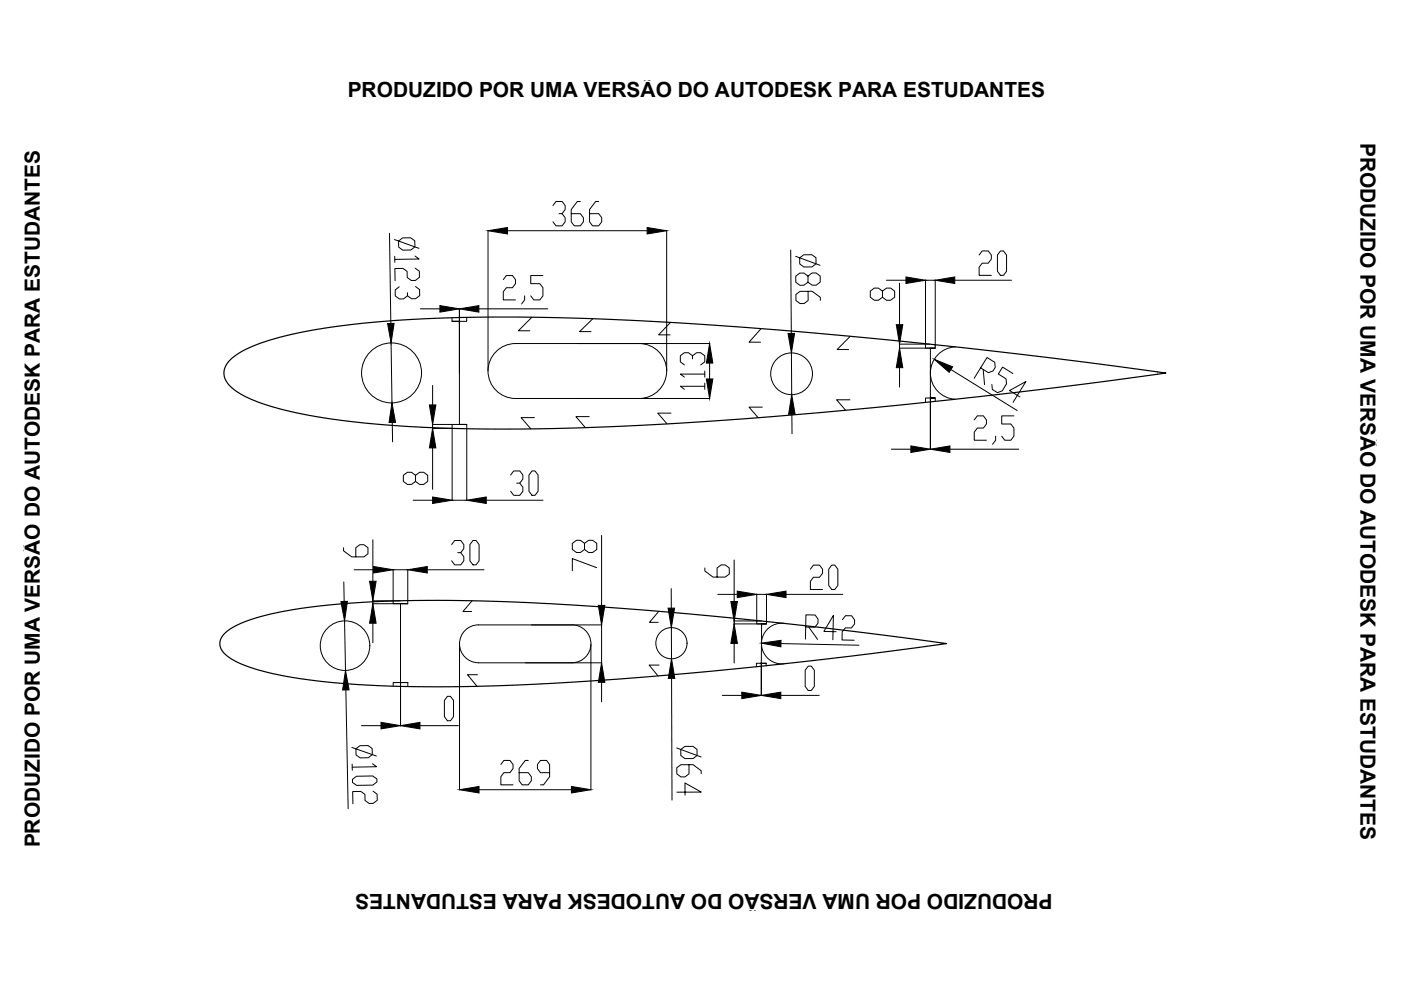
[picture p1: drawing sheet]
<svg xmlns="http://www.w3.org/2000/svg" width="297mm" height="210mm" viewBox="0 0 297 210" stroke-linecap="round" stroke-linejoin="round" font-family="sans-serif">
<!-- layer: 0 -->
<path d="M48.7 76.5a19.7 19.7 0 0 1 8.5-4.4 126.7 126.7 0 0 1 28-4.2 488.9 488.9 0 0 1 63 .8 1415.9 1415.9 0 0 1 99 10.4 1307.4 1307.4 0 0 1-117.9 11.4 366.3 366.3 0 0 1-55.1-1.2 77.3 77.3 0 0 1-21.5-4.9 9.1 9.1 0 0 1-4.9-4 3.5 3.5 0 0 1 .9-3.9zM47.6 134.3a17.2 17.2 0 0 1 7.7-3.6 116.6 116.6 0 0 1 25.3-3.2 461.5 461.5 0 0 1 55.8 1.8 1110.1 1110.1 0 0 1 64.3 7.2 958.6 958.6 0 0 1-98.3 9 226.5 226.5 0 0 1-40-1.8 38.7 38.7 0 0 1-13.3-4l-.5-.3a3.2 3.2 0 0 1-1.8-3.8z" fill="none" stroke="#000" stroke-width=".25"/>
<!-- layer: cotas -->
<g fill="none" stroke="#000" stroke-width=".21">
<path d="M82.6 49.5l.3 19.1M83.6 50.8l5.2 1.9M83.7 54.3v1.3M84.5 51.1l.9-.7h1.7l.8 .7 .1 1.2-.9 .7h-1.7l-.9-.6zM88 54.3l.9 .6-5.2 .1M88 56.9l.9 .6v1.3l-.8 .7h-.9l-.9-.7v-1.3l-.9-.6h-1.7l.1 2.6M103.5 48.9v29.7M106.7 59.3l.7-.9h1.2l.7 .9v.8l-.7 .9h-1.2l-.7 .9v1.7h2.6M107.6 48.9h29.6M115.1 58.4h-2.6v1.7h2l.6 .9v1.7l-.6 .9h-1.3l-.7-.9M117.2 43.6l.7-.9h1.3l.6 .9v.8l-.6 .9h-.7M119.2 45.3l.6 .9v.8l-.6 .9h-1.3l-.7-.9"/>
<path d="M123 42.7h-.6l-1.3 1.7v2.6l.7 .9h1.2l.7-.9v-.8l-.7-.9h-1.9M126.9 42.7h-.6l-1.3 1.7v2.6l.6 .9h1.3l.7-.9v-.8l-.7-.9h-1.9M141.3 48.9v29.7M167.6 53l.2 17.7M168.7 54.3l5.2 2M169.6 54.7l.8-.7h1.7l.9 .6v1.3l-.8 .7h-1.8l-.8-.6zM171.3 58.5l.9-.6h.8l.9 .6v1.3l-.9 .7h-.8l-.9-.7v-1.3l-.9-.6h-.8l-.9 .7v1.2l.9 .7h.9l.8-.7M187.9 59.4h4.2M196.2 59.4v13.9M196.2 59.4h2.1M198.3 59.4v14.4M202.4 59.4h12"/>
<path d="M207.6 54.1l.6-.9h1.3l.7 .9v.8l-.7 .9h-1.3l-.6 .9v1.7h2.6M212.1 53.2h.7l.6 .9v3.4l-.6 .9h-.7l-.6-.9v-3.4zM82.9 72.7l.2 12.7M84.6 60.8l-.8 .7v1.3l.9 .6h.8l.9-.7M88.1 60.8l.9 .6v1.3l-.9 .6h-.8l-.9-.6v-.6M89.1 65.5h4.2M95.8 67.4v.7M97.4 79.1v-11v21.9h1.6h-3.1v.8M97.4 68.7v-3.3v3.3M99 67.3v.8h-3.2h1.6M101.5 65.5h14.6M111.2 62.7v.9l-.6 .9"/>
<path d="M112.8 67.3l-2.9 2.8h2.4M125.7 67.6l-2.8 2.7h2.4M135.5 72.8a5.8 5.8 0 0 1 5.8 5.9 5.8 5.8 0 0 1-5.8 5.8M142.2 68.4l-2.6 2.6h2.5M146.8 76.1v-.7l-.8-.6h-.9l-.9 .6v1.3l.9 .7M146.8 75.4l.9-.6h.9l.8 .6v1.3l-.8 .7M149.4 79.3h-5.2l.9 .7M149.4 78.7v1.3M150.4 77v3.4M150.5 72.8h-41.2a5.8 5.8 0 0 0-5.8 5.9 5.8 5.8 0 0 0 5.8 5.8h41.2M161.4 69.7l-2.6 2.9h2.5M167.8 74.8l.1 8.9"/>
<path d="M171.3 61.8v1.9l-.8 .7h-.9l-.8-.7-.1-1.3 .9-.6h2.6l1.7 1.2v.7M180.3 71.3l-2.8 2.8h2.4M187.1 61.7l.9-.6h.8l.9 .6v1.3l-.9 .7h-.8l-.9-.7v-1.3l-.9-.6h-.8l-.9 .6v1.3l.9 .7h.8l.9-.7M190.7 73.8h6.5M190.7 73h6.4M190.7 60v8.8M190.7 73v.8M190.7 77.9v4.2M196.2 72.9v.9h2.1h-1v10.6h1h-2.1v.9M201.6 78.4l14.1 8.7M202.6 73.5a5.6 5.6 0 0 0-5.3 5.6 5.6 5.6 0 0 0 5.2 5.5M207.9 78l1.7 1 1-.4 .4-.7-.1-1.1-1.6-1-2.7 4.4"/>
<path d="M208.5 78.3l.2 3.3M214.8 79.2l-2.2-1.4-.9 1.5 1.6 1 .1 1.1-.9 1.5-1 .4-1.1-.7-.1-1.1M83.2 89.6v4.1M91.7 90h4.1M91.7 90.8h4.1M91.7 81.7v4.2M91.7 90v.8M91.7 95v8.8M95.9 90.9v15.2M99 90v16.1M112.8 99.9h.6l.7 .8v3.5l-.7 .8h-.6l-.7-.8v-3.5zM113.3 88.5h-2.8l2.1 2.4"/>
<path d="M124.9 88.3h-2.8l2 2.4M142.3 87.6h-2.8l1.9 2.3M149.4 81.9h-5.2l.9 .6M149.4 81.3v1.2M161.6 86.3h-2.8l1.9 2.3M167.9 87.8v4.2M180.2 84.8h-2.8l1.9 2.2M189 95.2h4.1M197.3 84.2v11.1v-11.1M198.3 84.4v.7M201.4 95.2h14.6M206.6 89l.6-.8h1.3l.6 .8v.9l-.6 .9h-1.3l-.6 .8v1.7h2.5"/>
<path d="M211.1 92.5v.8l-.7 .9M215 88.2h-2.6v1.7h1.9l.7 .9v1.7l-.7 .8h-1.3l-.6-.8M216.2 84.2l-2.2-1.4 3.5-1.9-2.7 4.4M72.8 116.1v.7l1.8 1.3h2.5l.9-.7v-1.3l-.9-.6h-.8l-.9 .6v2M79.1 114.5v8.7M87.6 106.1h4.1M88.1 100.8l.9-.7h.8l.9 .7v1.3l-.9 .6h-.8l-.9-.6v-1.3l-.9-.7h-.8l-.9 .7v1.3l.9 .6h.8l.9-.6M95.8 115.5l.6-.9h1.3l.6 .9v.8l-.6 .9h-.7M95.9 106.1h3.1M97.7 117.2l.6 .8v.9l-.6 .9h-1.3l-.6-.9M100.3 114.6h.6l.7 .9v3.4l-.7 .9h-.6l-.7-.9v-3.4zM103.1 106.1h12"/>
<path d="M108.3 100.7l.6-.8h1.3l.7 .8v.9l-.7 .8h-.6M110.2 102.4l.7 .9v.9l-.7 .8h-1.3l-.6-.8M123.9 115.2l.9-.6h.9l.8 .6v1.3l-.8 .6h-.9l-.9-.6v-1.3l-.8-.6h-.9l-.9 .6v1.3l.9 .6h.9l.8-.6M127.5 113.5v14.9M155.7 118.7v8.8M176.3 119.8h.7l.6 .9v3.4l-.6 .9h-.7l-.6-.9v-3.4zM72.9 123.4l.1 4.1M73.1 131.6l.2 10.5M75.1 120.8h4.1M79 128h5.8M79 127.4h5.8M79.1 127.4v.6"/>
<path d="M79.1 132.1v4.2M83.4 127.4v.6h3.1h-1.6v16.7h1.6h-3.1v.8M83.4 120.7v6.7M83.4 120.8h3.1M86.5 120.7v7.3M90.6 120.8h12M97.4 136.3v31.2M100.1 127.4l-2 2.3h1.9M121.3 132.5a4 4 0 0 1 4 4 4 4 0 0 1-4 4M125.3 136.6v30.9M126.5 120.4l-5.2-2v2.6M127.5 132.5v8"/>
<path d="M127.6 132.5h-26.2a4 4 0 0 0-4 4 4 4 0 0 0 4 4h26.2M139.7 129.6l-2 2.3h1.8M142.3 124.8v4.1M142.3 133.1l.1 6.6M149.4 120.4v.7l1.8 1.3h2.6l.8-.7v-1.3l-.8-.6h-.9l-.9 .6v2M152.2 126h4.1M155.6 132.3h5.8M155.6 131.7h5.8M155.7 131.7v.6M155.7 136.4v4.2M160.4 131.6v.7h2.1h-1l-.1 8.3h1h-2v.8M160.4 126v5.7"/>
<path d="M160.4 126h2.1M162.5 126v6.3M165.6 136.5l16.5 .3M166.4 132.2a4.3 4.3 0 0 0-5 4.2 4.3 4.3 0 0 0 4.9 4.3M166.7 126h12M170.8 132.9l2 .1 .6-.9v-.8l-.6-.9h-1.9l-.1 5.1M171.5 133l1.9 2.6M171.8 120.7l.7-.9h1.3l.6 .9v.8l-.6 .9h-1.3l-.7 .9v1.7h2.6M177.3 133.9h-2.6l2-3.4-.1 5.2M178.6 131.4l.7-.9 1.3 .1 .6 .8v.9l-.7 .8h-1.3l-.6 .9-.1 1.7h2.6M73.3 146.3l.5 25.2M74.6 158.5l5.2 1.8"/>
<path d="M75.5 158.8l.8-.7h1.7l.9 .6v1.3l-.8 .7h-1.7l-.9-.6zM76.6 153.9h4.2M84.9 144.3v9.6v-9.6M86.5 144.7v.9M89 153.9h8.2M94.9 147.6h.6l.7 .9v3.4l-.7 .9h-.6l-.7-.9v-3.4zM101.2 143.1h-2.1l2 2.4M127.5 144.7v4.1M139.7 141h-2.1l1.9 2.3M142.4 143.8l.1 25.8M143.5 158.6l5.1 1.9M144.3 158.9l.9-.6 1.7-.1 .9 .7v1.3l-.9 .6h-1.7l-.9-.6z"/>
<path d="M153.1 147.4h4.2M161.4 140.4v7.1v-7.1M162.4 140.6v.5M165.6 147.4h8.1M171.4 141.2h.6l.7 .9v3.4l-.7 .9h-.6l-.7-.9v-3.4zM74.7 162v1.3M74.7 165.3l.9-.7 3.4-.1 .9 .6v.7l-.8 .7h-3.5l-.9-.6zM79 161.9l.8 .7-5.1 .1M79.1 167.7l.9 .7v1.3l-.9 .6-.8 .1-.9-.7v-1.3l-.9-.6h-1.7v2.6M101.6 167.4h19.6M106.2 162.1l.6-.9h1.3l.7 .9v.9l-.7 .8h-1.3l-.6 .9v1.7h2.6M112 161.2h-.6l-1.3 1.8v2.5l.6 .9h1.3l.7-.9v-.8l-.7-.9h-1.9"/>
<path d="M116.5 163.8h-1.9l-.7-.8v-.9l.7-.9h1.3l.6 .9v2.6l-1.3 1.7h-.6M143.5 168l5.2-.1-3.5-1.9v2.6M146.1 162.1v2l-.9 .6h-.8l-.9-.6v-1.3l.9-.7h2.5l1.8 1.3v.7"/>
<circle cx="83" cy="79.1" r="6.4"/>
<circle cx="167.8" cy="79.3" r="4.4"/>
<circle cx="73.2" cy="136.9" r="5.3"/>
<circle cx="142.4" cy="136.4" r="3.3"/>
</g>
<g fill="#000" stroke="#000" stroke-width=".21">
<path d="M103.5 48.9l4.1-.7v1.4zM137.2 48.2l4.1 .7-4.1 .7zM192.1 58.7l4.1 .7-4.1 .7zM198.3 59.4l4.1-.7v1.4zM82.2 68.6h1.4l-.7 4.1zM93.3 64.8l4.1 .7-4.1 .7zM97.4 65.5l4.1-.7v1.4zM150.4 72.8l.7 4.2h-1.3zM167.1 70.7h1.4l-.7 4.1zM190.7 73.8l.7 4.1h-1.4zM190 68.8h1.4l-.7 4.2zM198.1 76.2l3.9 1.6-.8 1.1z"/>
<path d="M83.1 85.4l.8 4.1-1.4 .1zM91 85.9h1.4l-.7 4.1zM91.7 90.8l.7 4.2h-1.4zM149.8 80.4h1.3l-.7 4.1zM167.9 83.7l.7 4.1h-1.4zM193.1 94.5l4.2 .7-4.2 .7zM197.3 95.2l4.1-.7v1.4zM91.7 105.4l4.2 .7-4.2 .6zM99 106.1l4.1-.7v1.3zM72.3 127.5h1.4l-.6 4.1zM79.1 128l.6 4.1h-1.3zM78.4 123.2h1.3l-.6 4.2z"/>
<path d="M79.2 120.1l4.2 .7-4.2 .7zM86.5 120.8l4.1-.7v1.4zM126.9 128.4h1.3l-.7 4.1zM141.6 128.9h1.4l-.7 4.2zM155.7 132.3l.6 4.1h-1.3zM155 127.5h1.3l-.6 4.2zM156.3 125.3l4.1 .7-4.1 .7zM161.4 136.4l4.2-.6v1.3zM162.5 126l4.2-.7v1.4zM73.3 142.1l.7 4.2h-1.4zM80.8 153.2l4.1 .7-4.1 .6zM84.9 153.9l4.1-.7v1.3z"/>
<path d="M127.5 140.5l.7 4.2h-1.3zM142.4 139.7l.7 4.1h-1.4zM157.3 146.8l4.1 .6-4.1 .7zM161.4 147.4l4.2-.6v1.3zM97.4 167.4l4.2-.7v1.4zM121.2 166.7l4.1 .7-4.1 .7z"/>
</g>
<g font-size="4.4">
<text x="73.7" y="20.5">PRODUZIDO POR UMA VERSÃO DO AUTODESK PARA ESTUDANTES</text>
<text x="288.4" y="30.3" transform="rotate(90 288.4 30.3)">PRODUZIDO POR UMA VERSÃO DO AUTODESK PARA ESTUDANTES</text>
<text x="8.4" y="179.7" transform="rotate(-90 8.4 179.7)">PRODUZIDO POR UMA VERSÃO DO AUTODESK PARA ESTUDANTES</text>
<text x="223.1" y="189.5" transform="rotate(-180 223.1 189.5)">PRODUZIDO POR UMA VERSÃO DO AUTODESK PARA ESTUDANTES</text>
</g>
</svg>
